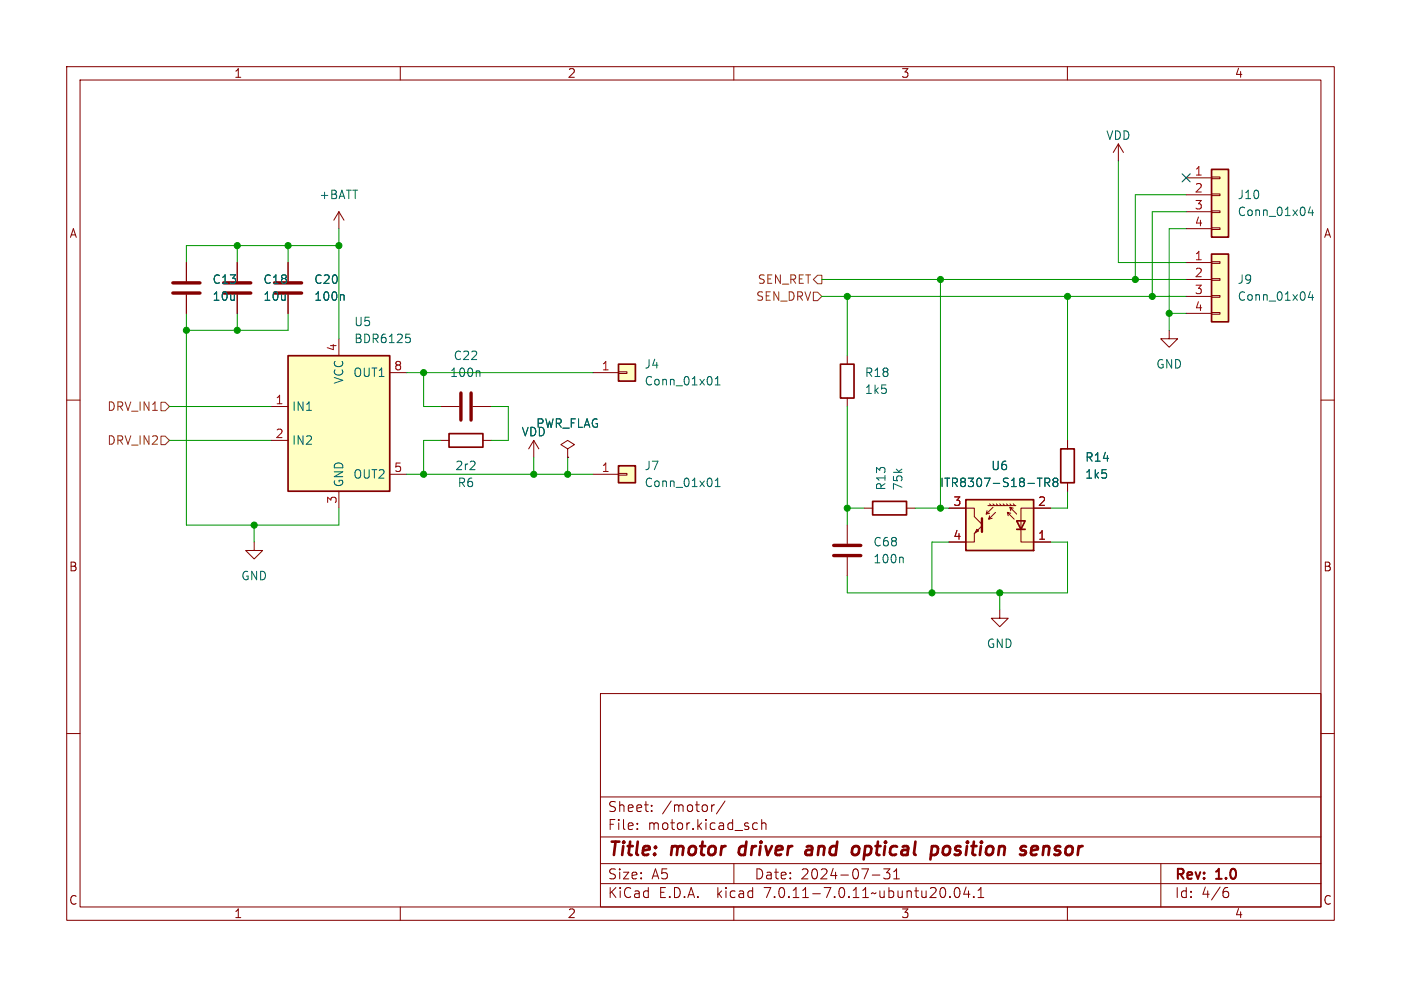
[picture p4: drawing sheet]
<svg xmlns="http://www.w3.org/2000/svg" width="210mm" height="148mm" viewBox="0 0 210 148" stroke-linecap="round" stroke-linejoin="round" font-family="sans-serif">
<g fill="none" stroke="#840000" stroke-width=".15">
<path d="M10 10h190v128h-190zM12 12h186v124h-186zM60 10v2M110 10v2M160 10v2M10 60h2M198 60h2M66 66h1.3M72.4 66h1.3M160 66v1.3M160 72.4v1.3M10 110h2"/>
<path d="M90 104h108v32h-108zM90 119.5h108M198 110h2M60 136v2M90 132.5h108M90 129.5h108M90 125.5h108M95.5 124.2v.2M95.5 123.5v.1M97.7 121.5v.2M97.7 120.8v.1M106.7 120.7v1"/>
<path d="M107.1 120.7l-.3 .1-.1 .2M108.7 120.1l-1.3 1.9M110 136v2M110 129.5v3M112.9 124.2l.2 .2 .4-.1M113.5 123.5l-.4-.1-.2 .1M114.2 123.5a.37 .37 0 0 1 .6 .1v.8M114.2 122.9v1.5M130.8 131.2h1.1M133.4 130.3l-.5 .6a.41 .41 0 0 1 .5 .2v.4l-.1 .2-.6 .1-.2-.2M134 131.8h.8M134 130.7l.4-.4v1.5"/>
<path d="M142.4 134.4v.2M143.2 133.2l.3-.1a.94 .94 0 0 1 0 1.5h-.1a.91 .91 0 0 1-.2-1.4zM144.8 133l-.3 1.1h.9M145.2 133.6v1M146 134.4v.2M146.6 134.6h.9M146.6 133.5l.4-.4v1.5M160 136v2M174 129.5v6.5M183.6 133.7h.3l.3 .2-.1 .5-.2 .2h-.3M184 133.1l-.4 .1"/>
</g>
<path d="M110.9 127.1l-.2 .7 .4 .4M120.9 127l.2-.1 .6 .1M121.7 127.4h-.6a.4 .4 0 0 0-.4 .4 .4 .4 0 0 0 .3 .4l.7-.1M128.5 126.9l.3 .4-.2 .7M140.3 126.9l.3 .4-.1 .5-.2 .3M142.1 126.9a.62 .62 0 0 0-.7 .4v.7l.2 .2h.3M154.6 128.1l.2 .1 .6-.1M154.6 127.2l.3-.3h.4l.3 .3v.2l-1 .1" fill="none" stroke="#840000" stroke-width=".4"/>
<path d="M67.3 65h5.1v2.1h-5.1zM159 67.3h2v5.1h-2z" fill="none" stroke="#840000" stroke-width=".25"/>
<path d="M144.8 74.9h10.1v7.7h-10.1z" fill="#ffffc2"/>
<path d="M181.6 38.1h2.5v10.2h-2.5zM181.6 25.4h2.5v10.2h-2.5zM43.2 53.3h15.2v20.4h-15.2zM92.7 54.6h2.5v2.6h-2.5zM126 54.6h2v5.1h-2zM92.7 69.9h2.5v2.5h-2.5zM130.8 75.2h5.1v2h-5.1zM144.8 74.9h10.1v7.7h-10.1zM152.4 78.1h1.3l-.7 1.3zM152.4 79.4h1.3" fill="none" stroke="#840000" stroke-width=".25"/>
<g fill="none" stroke="#840000" stroke-width=".15">
<path d="M27.9 39.4v2.8M35.6 39.4v2.8M43.2 39.4v2.8M50.8 31.8v2.5M50.8 31.8l-.8 1.2M50.8 31.8l.8 1.2M167.6 21.6l-.7 1.3M167.6 21.6v2.5M167.6 21.6l.8 1.3M177.8 39.4h3.8M177.8 26.7h3.8M177.8 29.2h3.8"/>
<path d="M177.8 31.8h3.8M177.8 34.3h3.8M181.6 39.2h1.3v.3h-1.3zM181.6 34.2h1.3v.2h-1.3zM181.6 31.6h1.3v.3h-1.3zM181.6 29.1h1.3v.2h-1.3zM181.6 26.5h1.3v.3h-1.3zM27.9 44.2v2.8M35.6 44.2v2.8M43.2 44.2v2.8M50.8 50.8v2.5M58.4 55.9h2.6"/>
<path d="M88.9 55.9h3.8M92.7 55.8h1.3v.2h-1.3zM127 53.3v1.3M127 59.7v1.3M175.3 49.5v1.3h-1.3l1.3 1.3 1.2-1.3h-1.2M177.8 41.9h3.8M177.8 44.5h3.8M177.8 47h3.8M181.6 46.9h1.3v.2h-1.3zM181.6 44.3h1.3v.3h-1.3zM181.6 41.8h1.3v.2h-1.3zM40.6 61h2.6"/>
<path d="M40.6 66h2.6M50.8 73.7v2.5M58.4 71.1h2.6M66 61h2.8M70.9 61h2.8M80 66l-.8 1.3M80 66v2.6M80 66l.8 1.3M85.1 67.3l1-.6-1-.7-1 .7 1 .6v1.3M85.1 68.6h.1M88.9 71.1h3.8M92.7 71h1.3v.2h-1.3z"/>
<path d="M127 78.7v2.8M129.5 76.2h1.3M135.9 76.2h1.3M142.2 76.2h3.8v1.3l1.2 1.1M146.4 79.4l.3 .2-.5 .3zM147.2 78.9l-1.2 1.1v1.3h-3.8M148.1 75.8h4.2M148.3 75.6l.3 .2M148.3 77l-.5 .1M148.7 77.7l-.5 .2M148.8 76.1l-1 1 .2-.5M148.8 75.6l.3 .2"/>
<path d="M149.2 76.8l-1 1.1 .1-.6M149.4 75.6l.2 .2M149.9 75.6l.2 .2M150.4 75.6l.2 .2M150.9 75.6l.2 .2M151 76.8l.1 .5M151.4 75.6l.2 .2M151.4 76.1l.1 .5M151.5 77l-.5-.2 1 1.1M151.9 76.2l-.5-.1 1 1M151.9 75.6l.2 .2M157.5 76.2h-4.5v5.1h4.5"/>
<path d="M160 66v1.3M160 72.4v1.3M38.1 81.3v1.3h1.3l-1.3 1.2-1.3-1.2h1.3M127 83.6v2.8M149.9 91.4v1.3h-1.3l1.3 1.3 1.2-1.3h-1.2"/>
</g>
<path d="M147.2 77.7v2.1" fill="none" stroke="#840000" stroke-width=".36"/>
<g fill="none" stroke="#006464" stroke-width=".15">
<path d="M196.4 31l-.3 .9h.8M196.7 31.5v.8M51.4 44.2l.2 .2v.6M60.8 50.1h.7M61 50.6h.3l.2 .2v.5l-.5 .1M71.8 55.6l.1 .2v.7M107.2 57.7h.7M107.2 56.8l.4-.3v1.2M196.4 43.7l-.3 .9h.8M196.7 44.2v.8M107.2 73h.7M107.2 72.1l.4-.4v1.3"/>
<path d="M155.5 71.7h.7M155.8 71.7v1.3M156.6 72.4l.6-.1 .2-.2-.1-.3-.2-.1h-.5v1.3M156.9 72.4l.5 .6M158.1 72.2l-.3-.2 .3-.3h.2l.3 .2-.3 .3M158.1 72.2l-.3 .3 .1 .3 .2 .2 .3-.1 .2-.2v-.2l-.3-.3M158.1 72.2h.2M135.2 83.6l.2 .1v.7"/>
</g>
<g fill="#ffffc2" stroke="#ffffc2" stroke-width=".15">
<path d="M181.6 38.1h2.5v10.2h-2.5z"/>
<path d="M181.6 25.4h2.5v10.2h-2.5z"/>
<path d="M43.2 53.3h15.2v20.4h-15.2z"/>
<path d="M92.7 54.6h2.5v2.6h-2.5z"/>
<path d="M92.7 69.9h2.5v2.5h-2.5z"/>
</g>
<path d="M25.9 43.9h4.1M25.9 42.4h4.1M33.5 43.9h4.1M33.5 42.4h4.1M41.1 43.9h4.1M41.1 42.4h4.1M69.1 58.9v4.1M70.6 58.9v4.1M125 83.3h4M125 81.8h4" fill="none" stroke="#840000" stroke-width=".51"/>
<path d="M121.9 43.8h.7l.6 .7-.6 .6h-.7zM122.6 41.3h.6v1.2h-.6l-.7-.6zM24.1 60.3h.7l.6 .7-.6 .6h-.7zM24.1 65.4h.7l.6 .6-.6 .7h-.7z" fill="none" stroke="#725600" stroke-width=".15"/>
<g fill="none" stroke="#009600" stroke-width=".15">
<path d="M35.6 36.8v2.6M43.2 36.8v2.6M50.8 34.3v16.5M50.8 36.8h-22.9v2.6M167.6 24.1v15.3h10.2M177.8 31.8h-5.1v12.7M177.8 34.3h-2.5v15.2M177.8 29.2h-7.6v12.7M27.9 47v31.7h22.9v-2.5M35.6 47v2.5M43.2 47v2.5h-15.3M61 55.9h27.9"/>
<path d="M63.5 55.9v5.1h2.5M123.2 44.5h54.6M123.2 41.9h54.6M127 44.5v8.8M141 41.9v34.3M160 44.5v21.5M175.3 47h2.5M25.4 61h15.2M25.4 66h15.2M38.1 78.7v2.6M61 71.1h27.9M66 66h-2.5v5.1"/>
<path d="M73.7 61h2.5v5h-2.5M80 68.6v2.5M85.1 68.6v2.5M127 76.2h2.5M127 61v17.7M137.2 76.2h5M160 73.7v2.5h-2.5M142.2 81.3h-2.5v7.6M149.9 88.9v2.5M157.5 81.3h2.5v7.6h-33v-2.5"/>
</g>
<path d="M177.2 26.1l1.2 1.2M178.4 26.1l-1.2 1.2" fill="none" stroke="#000084" stroke-width=".15"/>
<g fill="#009600" stroke="#009600" stroke-width=".15">
<circle cx="35.6" cy="49.5" r=".46"/>
<circle cx="35.6" cy="36.8" r=".46"/>
<circle cx="50.8" cy="36.8" r=".46"/>
<circle cx="43.2" cy="36.8" r=".46"/>
<circle cx="38.1" cy="78.7" r=".46"/>
<circle cx="27.9" cy="49.5" r=".46"/>
<circle cx="141" cy="41.9" r=".46"/>
<circle cx="127" cy="44.5" r=".46"/>
<circle cx="175.3" cy="47" r=".46"/>
<circle cx="172.7" cy="44.5" r=".46"/>
<circle cx="170.2" cy="41.9" r=".46"/>
<circle cx="139.7" cy="88.9" r=".46"/>
<circle cx="149.9" cy="88.9" r=".46"/>
<circle cx="127" cy="76.2" r=".46"/>
<circle cx="141" cy="76.2" r=".46"/>
<circle cx="160" cy="44.5" r=".46"/>
<circle cx="85.1" cy="71.1" r=".46"/>
<circle cx="80" cy="71.1" r=".46"/>
<circle cx="63.5" cy="55.9" r=".46"/>
<circle cx="63.5" cy="71.1" r=".46"/>
</g>
<g font-size="2.8" fill="#840000">
<text x="91" y="128.9">Title:</text>
<text x="100.7" y="128.9">motor</text>
<text x="111.7" y="128.9">driver</text>
<text x="122.5" y="128.9">and</text>
<text x="130.2" y="128.9">optical</text>
<text x="142.8" y="128.9">position</text>
<text x="157" y="128.9">sensor</text>
</g>
<g font-size="2.1" fill="#840000">
<text x="91" y="124.7">File:</text>
<text x="91" y="122">Sheet:</text>
<text x="97.1" y="124.7">motor.kicad_sch</text>
<text x="99.2" y="122">/motor/</text>
<text x="91" y="134.9">KiCad</text>
<text x="91" y="132.1">Size:</text>
<text x="97.7" y="132.1">A5</text>
<text x="98.7" y="134.9">E.D.A.</text>
<text x="107.6" y="134.9">kicad</text>
<text x="113" y="132.1">Date:</text>
<text x="114.9" y="134.9">7.0.11-7.0.11~ubuntu20.04.1</text>
<text x="120" y="132.1">2024-07-31</text>
<text x="176" y="132.3">Rev:</text>
<text x="176" y="134.9">Id:</text>
<text x="180.1" y="134.9">4/6</text>
<text x="182.4" y="132.3">1.0</text>
</g>
<g font-size="1.8" fill="#840000">
<text x="35" y="11.9">1</text>
<text x="85" y="11.9">2</text>
<text x="135" y="11.9">3</text>
<text x="185" y="11.9">4</text>
<text x="10.3" y="35.9">A</text>
<text x="198.4" y="35.9">A</text>
<text x="10.3" y="85.9">B</text>
<text x="198.3" y="85.9">B</text>
<text x="10.3" y="135.9">C</text>
<text x="35" y="137.9">1</text>
<text x="85" y="137.9">2</text>
<text x="135" y="137.9">3</text>
<text x="185" y="137.9">4</text>
<text x="198.3" y="135.9">C</text>
</g>
<g font-size="1.8" fill="#006464">
<text x="165.7" y="21.2">VDD</text>
<text x="47.8" y="30.1">+BATT</text>
<text x="185.4" y="32.6">Conn_01x04</text>
<text x="185.4" y="30.1">J10</text>
<text x="31.8" y="42.8">C13</text>
<text x="31.8" y="45.3">10u</text>
<text x="39.4" y="42.8">C18</text>
<text x="39.4" y="45.3">10u</text>
<text x="47" y="45.3">100n</text>
<text x="47" y="42.8">C20</text>
<text x="185.4" y="42.8">J9</text>
<text x="185.4" y="45.3">Conn_01x04</text>
<text x="53" y="49.1">U5</text>
<text x="53" y="51.7">BDR6125</text>
<text x="51.7" y="57.7" transform="rotate(-90 51.7 57.7)">VCC</text>
<text x="52.9" y="56.7">OUT1</text>
<text x="67.4" y="56.7">100n</text>
<text x="67.9" y="54.2">C22</text>
<text x="96.5" y="55.5">J4</text>
<text x="96.5" y="58">Conn_01x01</text>
<text x="129.5" y="59.3">1k5</text>
<text x="129.5" y="56.7">R18</text>
<text x="173.2" y="55.5">GND</text>
<text x="43.7" y="61.8">IN1</text>
<text x="78.1" y="65.6">VDD</text>
<text x="80.3" y="64.4">PWR_FLAG</text>
<text x="43.7" y="66.9">IN2</text>
<text x="52.9" y="72">OUT2</text>
<text x="68.1" y="70.7">2r2</text>
<text x="96.5" y="70.7">J7</text>
<text x="148.5" y="70.7">U6</text>
<text x="162.6" y="72">1k5</text>
<text x="162.6" y="69.4">R14</text>
<text x="51.7" y="73.2" transform="rotate(-90 51.7 73.2)">GND</text>
<text x="68.5" y="73.3">R6</text>
<text x="96.5" y="73.3">Conn_01x01</text>
<text x="132.9" y="73.7" transform="rotate(-90 132.9 73.7)">R13</text>
<text x="135.5" y="73.7" transform="rotate(-90 135.5 73.7)">75k</text>
<text x="140.8" y="73.3">ITR8307-S18-TR8</text>
<text x="130.8" y="82.1">C68</text>
<text x="36.1" y="87.2">GND</text>
<text x="130.8" y="84.7">100n</text>
<text x="147.8" y="97.4">GND</text>
</g>
<g font-size="1.8" fill="#a90000">
<text x="179" y="26.4">1</text>
<text x="179" y="29">2</text>
<text x="179" y="31.5">3</text>
<text x="179" y="34">4</text>
<text x="179" y="39.1">1</text>
<text x="179" y="41.7">2</text>
<text x="179" y="44.2">3</text>
<text x="179" y="46.7">4</text>
<text x="50.5" y="52.8" transform="rotate(-90 50.5 52.8)">4</text>
<text x="59" y="55.6">8</text>
<text x="90.1" y="55.6">1</text>
<text x="41.2" y="60.7">1</text>
<text x="41.2" y="65.8">2</text>
<text x="59" y="70.9">5</text>
<text x="90.1" y="70.9">1</text>
<text x="50.5" y="75.6" transform="rotate(-90 50.5 75.6)">3</text>
<text x="142.8" y="75.9">3</text>
<text x="155.5" y="75.9">2</text>
<text x="142.8" y="81">4</text>
<text x="155.5" y="81">1</text>
</g>
<g font-size="1.8" fill="#725600">
<text x="113.2" y="45.3">SEN_DRV</text>
<text x="113.5" y="42.8">SEN_RET</text>
<text x="16" y="61.8">DRV_IN1</text>
<text x="16" y="66.9">DRV_IN2</text>
</g>
</svg>
